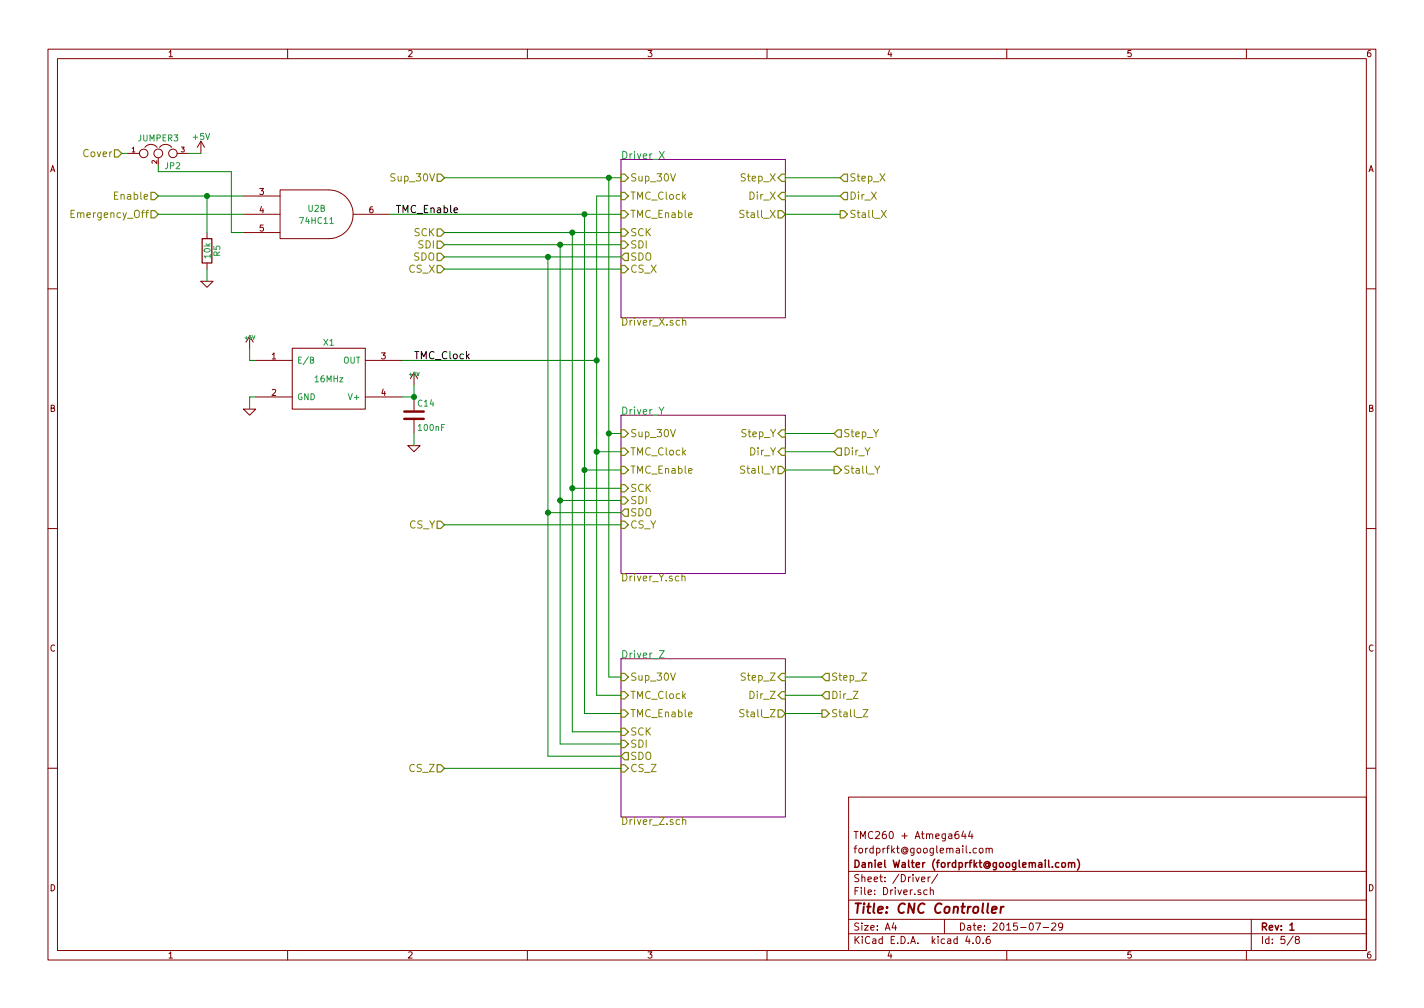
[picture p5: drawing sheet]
EESchema Schematic File Version 2
LIBS:StepperController-rescue
LIBS:74xgxx
LIBS:74xx
LIBS:ac-dc
LIBS:actel
LIBS:adc-dac
LIBS:Altera
LIBS:analog_devices
LIBS:analog_switches
LIBS:atmel
LIBS:audio
LIBS:bbd
LIBS:brooktre
LIBS:cmos_ieee
LIBS:cmos4000
LIBS:conn
LIBS:contrib
LIBS:cypress
LIBS:dc-dc
LIBS:device
LIBS:digital-audio
LIBS:diode
LIBS:display
LIBS:dsp
LIBS:elec-unifil
LIBS:ESD_Protection
LIBS:ftdi
LIBS:gennum
LIBS:graphic
LIBS:hc11
LIBS:intel
LIBS:interface
LIBS:ir
LIBS:Lattice
LIBS:linear
LIBS:logo
LIBS:maxim
LIBS:memory
LIBS:microchip
LIBS:microchip_dspic33dsc
LIBS:microchip_pic10mcu
LIBS:microchip_pic12mcu
LIBS:microchip_pic16mcu
LIBS:microchip_pic18mcu
LIBS:microchip_pic32mcu
LIBS:microcontrollers
LIBS:motor_drivers
LIBS:motorola
LIBS:msp430
LIBS:nordicsemi
LIBS:nxp_armmcu
LIBS:onsemi
LIBS:opto
LIBS:Oscillators
LIBS:philips
LIBS:power
LIBS:Power_Management
LIBS:powerint
LIBS:pspice
LIBS:references
LIBS:regul
LIBS:relays
LIBS:rfcom
LIBS:sensors
LIBS:silabs
LIBS:siliconi
LIBS:stm8
LIBS:stm32
LIBS:supertex
LIBS:switches
LIBS:texas
LIBS:transf
LIBS:transistors
LIBS:ttl_ieee
LIBS:valves
LIBS:video
LIBS:Worldsemi
LIBS:Xicor
LIBS:xilinx
LIBS:Zilog
LIBS:StepperController-cache
EELAYER 25 0
EELAYER END
$Descr A4 11693 8268
encoding utf-8
Sheet 5 8
Title "CNC Controller"
Date "2015-07-29"
Rev "1"
Comp "Daniel Walter (fordprfkt@googlemail.com)"
Comment1 "fordprfkt@googlemail.com"
Comment2 "TMC260 + Atmega644"
Comment3 ""
Comment4 ""
$EndDescr
$Sheet
S 5100 1300 1350 1300
U 554E7CC7
F0 "Driver_X" 60
F1 "Driver_X.sch" 60
F2 "Sup_30V" I L 5100 1450 60 
F3 "SCK" I L 5100 1900 60 
F4 "SDI" I L 5100 2000 60 
F5 "SDO" O L 5100 2100 60 
F6 "CS_X" I L 5100 2200 60 
F7 "TMC_Enable" I L 5100 1750 60 
F8 "Step_X" I R 6450 1450 60 
F9 "Dir_X" I R 6450 1600 60 
F10 "Stall_X" O R 6450 1750 60 
F11 "TMC_Clock" I L 5100 1600 60 
$EndSheet
$Sheet
S 5100 3400 1350 1300
U 554E7CCA
F0 "Driver_Y" 60
F1 "Driver_Y.sch" 60
F2 "Sup_30V" I L 5100 3550 60 
F3 "SCK" I L 5100 4000 60 
F4 "SDI" I L 5100 4100 60 
F5 "SDO" O L 5100 4200 60 
F6 "TMC_Enable" I L 5100 3850 60 
F7 "TMC_Clock" I L 5100 3700 60 
F8 "CS_Y" I L 5100 4300 60 
F9 "Step_Y" I R 6450 3550 60 
F10 "Dir_Y" I R 6450 3700 60 
F11 "Stall_Y" O R 6450 3850 60 
$EndSheet
$Sheet
S 5100 5400 1350 1300
U 554E7CCD
F0 "Driver_Z" 60
F1 "Driver_Z.sch" 60
F2 "Sup_30V" I L 5100 5550 60 
F3 "SCK" I L 5100 6000 60 
F4 "SDI" I L 5100 6100 60 
F5 "SDO" O L 5100 6200 60 
F6 "CS_Z" I L 5100 6300 60 
F7 "TMC_Enable" I L 5100 5850 60 
F8 "Step_Z" I R 6450 5550 60 
F9 "Dir_Z" I R 6450 5700 60 
F10 "Stall_Z" O R 6450 5850 60 
F11 "TMC_Clock" I L 5100 5700 60 
$EndSheet
Text HLabel 3650 1900 0    60   Input ~ 0
SCK
Text HLabel 3650 2000 0    60   Input ~ 0
SDI
Text HLabel 3650 2100 0    60   Input ~ 0
SDO
Text HLabel 3650 1450 0    60   Input ~ 0
Sup_30V
Text HLabel 1300 1600 0    60   Input ~ 0
Enable
Text HLabel 3650 2200 0    60   Input ~ 0
CS_X
Text HLabel 3650 4300 0    60   Input ~ 0
CS_Y
Text HLabel 3650 6300 0    60   Input ~ 0
CS_Z
Text HLabel 6900 1450 2    60   Input ~ 0
Step_X
Text HLabel 6900 1600 2    60   Input ~ 0
Dir_X
Text HLabel 6900 1750 2    60   Output ~ 0
Stall_X
Text HLabel 6850 3550 2    60   Input ~ 0
Step_Y
Text HLabel 6850 3700 2    60   Input ~ 0
Dir_Y
Text HLabel 6850 3850 2    60   Output ~ 0
Stall_Y
Text HLabel 6750 5550 2    60   Input ~ 0
Step_Z
Text HLabel 6750 5700 2    60   Input ~ 0
Dir_Z
Text HLabel 6750 5850 2    60   Output ~ 0
Stall_Z
Text HLabel 1300 1750 0    60   Input ~ 0
Emergency_Off
Text HLabel 1000 1250 0    60   Input ~ 0
Cover
$Comp
L 74LS11 U2
U 2 1
P 2600 1750
F 0 "U2" H 2600 1800 50  0000 C CNN
F 1 "74HC11" H 2600 1700 50  0000 C CNN
F 2 "w_smd_dil:so-14" H 2600 1750 50  0001 C CNN
F 3 "" H 2600 1750 50  0000 C CNN
	2    2600 1750
	1    0    0    -1  
$EndComp
$Comp
L JUMPER3 JP2
U 1 1
P 1300 1250
F 0 "JP2" H 1350 1150 50  0000 L CNN
F 1 "JUMPER3" H 1300 1350 50  0000 C BNN
F 2 "Pin_Headers:Pin_Header_Straight_1x03_Pitch2.54mm" H 1300 1250 50  0001 C CNN
F 3 "" H 1300 1250 50  0000 C CNN
	1    1300 1250
	1    0    0    -1  
$EndComp
$Comp
L +5V #PWR093
U 1 1
P 1650 1250
F 0 "#PWR093" H 1650 1100 50  0001 C CNN
F 1 "+5V" H 1650 1390 50  0000 C CNN
F 2 "" H 1650 1250 50  0000 C CNN
F 3 "" H 1650 1250 50  0000 C CNN
	1    1650 1250
	1    0    0    -1  
$EndComp
$Comp
L +5V #PWR094
U 1 1
P 2050 2850
F 0 "#PWR094" H 2050 2940 20  0001 C CNN
F 1 "+5V" H 2050 2940 30  0000 C CNN
F 2 "" H 2050 2850 60  0000 C CNN
F 3 "" H 2050 2850 60  0000 C CNN
	1    2050 2850
	1    0    0    -1  
$EndComp
$Comp
L GND-RESCUE-StepperController #PWR095
U 1 1
P 2050 3350
F 0 "#PWR095" H 2050 3350 30  0001 C CNN
F 1 "GND" H 2050 3280 30  0001 C CNN
F 2 "" H 2050 3350 60  0000 C CNN
F 3 "" H 2050 3350 60  0000 C CNN
	1    2050 3350
	1    0    0    -1  
$EndComp
Wire Wire Line
	3650 2000 5100 2000
Wire Wire Line
	3650 2100 5100 2100
Wire Wire Line
	3650 2200 5100 2200
Wire Wire Line
	4700 4000 5100 4000
Wire Wire Line
	4600 4100 5100 4100
Wire Wire Line
	4500 4200 5100 4200
Wire Wire Line
	3650 4300 5100 4300
Wire Wire Line
	4700 6000 5100 6000
Wire Wire Line
	4600 6100 5100 6100
Wire Wire Line
	4500 6200 5100 6200
Wire Wire Line
	3650 6300 5100 6300
Wire Wire Line
	6450 1450 6900 1450
Wire Wire Line
	6450 1600 6900 1600
Wire Wire Line
	6450 1750 6900 1750
Wire Wire Line
	6450 3550 6850 3550
Wire Wire Line
	6850 3700 6450 3700
Wire Wire Line
	6850 3850 6450 3850
Wire Wire Line
	6450 5550 6750 5550
Wire Wire Line
	6450 5700 6750 5700
Wire Wire Line
	6450 5850 6750 5850
Wire Wire Line
	3650 1900 5100 1900
Wire Wire Line
	3650 1450 5100 1450
Wire Wire Line
	5100 3550 5000 3550
Wire Wire Line
	5000 1450 5000 5550
Connection ~ 5000 1450
Wire Wire Line
	5000 5550 5100 5550
Connection ~ 5000 3550
Wire Wire Line
	5100 3700 4900 3700
Wire Wire Line
	4900 1600 4900 5700
Wire Wire Line
	5100 3850 4800 3850
Wire Wire Line
	4800 1750 4800 5850
Connection ~ 4800 1750
Wire Wire Line
	4700 1900 4700 6000
Connection ~ 4700 1900
Wire Wire Line
	4600 2000 4600 6100
Connection ~ 4600 2000
Wire Wire Line
	4500 2100 4500 6200
Connection ~ 4500 2100
Wire Wire Line
	4900 5700 5100 5700
Connection ~ 4900 3700
Wire Wire Line
	4800 5850 5100 5850
Connection ~ 4800 3850
Connection ~ 4700 4000
Connection ~ 4600 4100
Connection ~ 4500 4200
Wire Wire Line
	1300 1600 2000 1600
Wire Wire Line
	1300 1750 2000 1750
Wire Wire Line
	3200 1750 5100 1750
Wire Wire Line
	1900 1400 1300 1400
Wire Wire Line
	1300 1400 1300 1350
Wire Wire Line
	1550 1250 1650 1250
Wire Wire Line
	1050 1250 1000 1250
Wire Wire Line
	4900 1600 5100 1600
Wire Wire Line
	3300 2950 4900 2950
Connection ~ 4900 2950
$Comp
L IQXO/7X X1
U 1 1
P 2700 3100
F 0 "X1" H 2700 3400 50  0000 C CNN
F 1 "16MHz" H 2700 3100 50  0000 C CNN
F 2 "Oscillators_SMD:XO91" H 2700 3100 50  0001 C CNN
F 3 "" H 2700 3100 50  0000 C CNN
	1    2700 3100
	1    0    0    -1  
$EndComp
$Comp
L C C14
U 1 1
P 3400 3400
F 0 "C14" H 3425 3500 50  0000 L CNN
F 1 "100nF" H 3425 3300 50  0000 L CNN
F 2 "Capacitors_SMD:C_0805_HandSoldering" H 3438 3250 30  0001 C CNN
F 3 "" H 3400 3400 60  0000 C CNN
	1    3400 3400
	1    0    0    -1  
$EndComp
$Comp
L GND-RESCUE-StepperController #PWR096
U 1 1
P 3400 3650
F 0 "#PWR096" H 3400 3650 30  0001 C CNN
F 1 "GND" H 3400 3580 30  0001 C CNN
F 2 "" H 3400 3650 60  0000 C CNN
F 3 "" H 3400 3650 60  0000 C CNN
	1    3400 3650
	1    0    0    -1  
$EndComp
$Comp
L +5V #PWR097
U 1 1
P 3400 3150
F 0 "#PWR097" H 3400 3240 20  0001 C CNN
F 1 "+5V" H 3400 3240 30  0000 C CNN
F 2 "" H 3400 3150 60  0000 C CNN
F 3 "" H 3400 3150 60  0000 C CNN
	1    3400 3150
	1    0    0    -1  
$EndComp
Wire Wire Line
	3300 3250 3400 3250
Wire Wire Line
	3400 3250 3400 3150
Wire Wire Line
	3400 3550 3400 3650
Connection ~ 3400 3250
Wire Wire Line
	2100 3250 2050 3250
Wire Wire Line
	2050 3250 2050 3350
Wire Wire Line
	2100 2950 2050 2950
Wire Wire Line
	2050 2950 2050 2850
Text Label 3400 2950 0    60   ~ 0
TMC_Clock
Text Label 3250 1750 0    60   ~ 0
TMC_Enable
Wire Wire Line
	2000 1900 1900 1900
Wire Wire Line
	1900 1900 1900 1400
$Comp
L R R5
U 1 1
P 1700 2050
F 0 "R5" V 1780 2050 50  0000 C CNN
F 1 "10k" V 1700 2050 50  0000 C CNN
F 2 "Resistors_SMD:R_0805_HandSoldering" V 1630 2050 50  0001 C CNN
F 3 "" H 1700 2050 50  0000 C CNN
	1    1700 2050
	1    0    0    -1  
$EndComp
Wire Wire Line
	1700 1900 1700 1600
Connection ~ 1700 1600
$Comp
L GND-RESCUE-StepperController #PWR098
U 1 1
P 1700 2300
F 0 "#PWR098" H 1700 2300 30  0001 C CNN
F 1 "GND" H 1700 2230 30  0001 C CNN
F 2 "" H 1700 2300 60  0000 C CNN
F 3 "" H 1700 2300 60  0000 C CNN
	1    1700 2300
	1    0    0    -1  
$EndComp
Wire Wire Line
	1700 2200 1700 2300
$EndSCHEMATC
